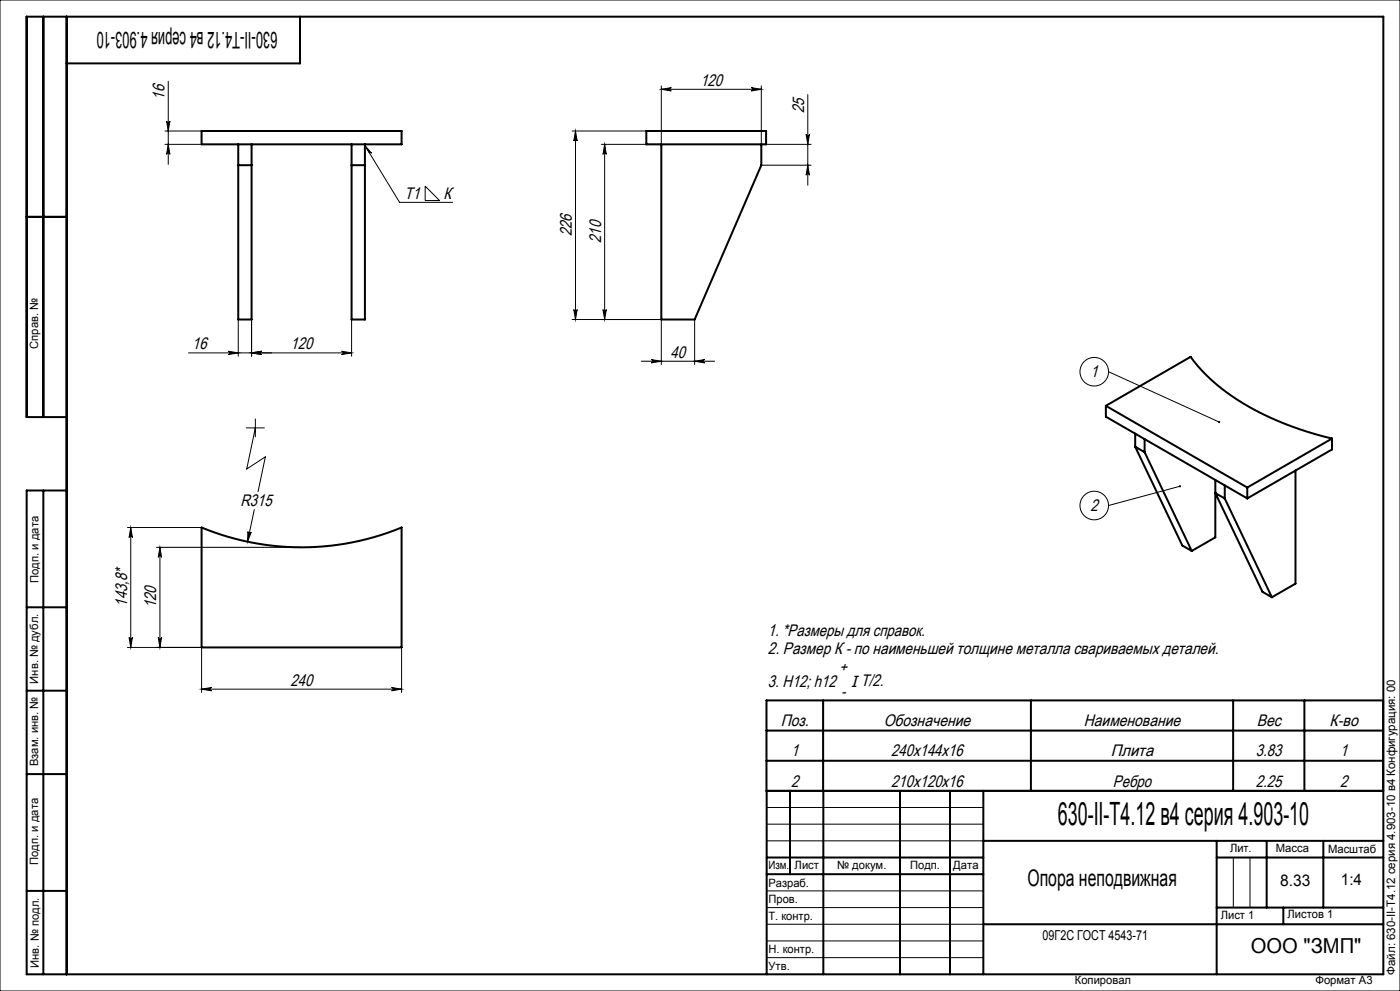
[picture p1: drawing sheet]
<svg xmlns="http://www.w3.org/2000/svg" width="420mm" height="297mm" viewBox="0 0 420 297" stroke-linecap="round" stroke-linejoin="round" font-family="sans-serif">
<g fill="none" stroke="#000" stroke-width=".3">
<path d="M0 0h420v297h-420zM49.5 39.3h11M50 36.3a.5 .5 0 0 0 .5 .4 .5 .5 0 0 0 .5-.4l-.5 3zM50.5 24.4v24.9M171.6 39.3h22.3M172.6 39.3v56.5M172.6 39.3l.5 3a.5 .5 0 0 0-.5-.5 .5 .5 0 0 0-.5 .5zM198.4 26.8l3-.5a.5 .5 0 0 0-.5 .5 .5 .5 0 0 0 .5 .5zM198.4 25.8v17.5h-18M198.4 26.8h30M225.4 26.3l3 .5-3 .5a.5 .5 0 0 0 .5-.5 .5 .5 0 0 0-.5-.5zM228.4 25.8v17.5h14.9"/>
<path d="M242.3 28.4v27.1M49.5 43.3h11M50.5 43.3l.5 3a.5 .5 0 0 0-.5-.5 .5 .5 0 0 0-.5 .5zM109.5 43.6l10.4 17h15.9M109.5 43.6l2 2.3-.7-.1zM127.5 55.8l4.4 4.3h-4.4zM181.4 43.3l.5 3a.5 .5 0 0 0-.5-.5 .5 .5 0 0 0-.5 .5zM181.4 43.3v52.5M228.4 49.5h14.9M241.8 40.3a.5 .5 0 0 0 .5 .4 .5 .5 0 0 0 .5-.4l-.5 3zM242.3 49.5l.5 3a.5 .5 0 0 0-.5-.5 .5 .5 0 0 0-.5 .5zM71.5 95.8v11"/>
<path d="M75.5 95.8v11M105.5 95.8v11M171.6 95.8h26.8v13.5M172.1 92.8a.5 .5 0 0 0 .5 .4 .5 .5 0 0 0 .5-.4l-.5 3zM180.9 92.8a.5 .5 0 0 0 .5 .4 .5 .5 0 0 0 .5-.4l-.5 3zM208.4 95.8v13.5M56.6 105.8h48.9M68.5 105.3l3 .5-3 .5a.5 .5 0 0 0 .5-.5 .5 .5 0 0 0-.5-.5zM75.5 105.8l3-.5a.5 .5 0 0 0-.5 .5 .5 .5 0 0 0 .5 .5zM102.5 105.3l3 .5-3 .5a.5 .5 0 0 0 .4-.5 .5 .5 0 0 0-.4-.5zM192.4 108.3h22M195.4 107.8l3 .5-3 .5a.5 .5 0 0 0 .5-.5 .5 .5 0 0 0-.5-.5z"/>
<path d="M208.4 108.3l3-.5a.5 .5 0 0 0-.5 .5 .5 .5 0 0 0 .5 .5zM332.6 111.4l33.2 15.1M73.9 128.2h5.4M76.6 128.2l-2.6 12.4 5.6-3.7-2.2 10.4M76.6 125.5v5.4M38.2 158.1h22.3M39.2 158.1l.5 3a.5 .5 0 0 0-.5-.5 .5 .5 0 0 0-.5 .5zM39.2 158.1v35.9M74.4 159.3a.5 .5 0 0 0 .4 .6 .5 .5 0 0 0 .6-.4l-1.1 2.8zM76.3 152.7l-2 9.6M354 145.7l-21.4 5.8M47 164h43.5"/>
<path d="M48 164l.5 3a.5 .5 0 0 0-.5-.4 .5 .5 0 0 0-.5 .4zM48 164v30M38.2 194h22.3v13.5M38.7 191a.5 .5 0 0 0 .5 .5 .5 .5 0 0 0 .5-.5l-.5 3zM47.5 191a.5 .5 0 0 0 .5 .5 .5 .5 0 0 0 .5-.5l-.5 3zM120.5 194v13.5M60.5 206.5l3-.5a.5 .5 0 0 0-.5 .5 .5 .5 0 0 0 .5 .5zM60.5 206.5h60M117.5 206l3 .5-3 .5a.5 .5 0 0 0 .5-.5 .5 .5 0 0 0-.5-.5zM230 242h65M230 247h65M230 252h65"/>
<path d="M370 257v15M375 257v15M230 267h65M230 272h65M230 277h65M230 282h65M230 287h65"/>
<circle cx="328.3" cy="111.4" r="4.3"/>
<circle cx="328.3" cy="151.5" r="4.3"/>
</g>
<g fill="none" stroke="#000" stroke-width=".6">
<path d="M13 5v120M20 5v287M90 5v14h-70M60.5 39.3h60v4h-60zM193.9 39.3h35.9v4h-35.9zM71.5 49.5h4M71.5 43.3v52.5h4v-52.5M105.5 43.3v52.5h4v-52.5M105.5 49.5h4M198.4 43.3v52.5h10l20-46.3v-6.2M8 65h12M20 125h-12v-120h407v287h-407v-145h12"/>
<path d="M331.8 121.6l25.4-14.7a61.1 61.1 0 0 0 26.1 19.2l9.1 3.3 7.2 2M331.8 121.6v3.3l42.4 24.5M331.8 121.6l42.4 24.5M340.6 133.9l2.8 1.6M340.6 133.9l14.1 29.6 2.8 1.6M340.6 130v3.9M343.4 135.5l14.1 29.6M343.4 131.6v3.9M399.6 131.4l-25.4 14.7M399.6 131.4v3.3l-25.4 14.7M13 147v145M60.5 158.1a78.7 78.7 0 0 0 60 0v35.9h-60z"/>
<path d="M364.6 143.8v17.2l-7.1 4.1M367.4 149.4l14.2 29.6M367.4 145.5v3.9M367.4 149.4l-2.8-1.6 14.1 29.6 2.9 1.6M374.2 146.1v3.3M388.6 141v33.9l-7 4.1M8 182h12M8 207h12M229.9 219h185M246.9 209.9v27.1M309.3 209.9v27.1M369.9 209.9v27.1"/>
<path d="M391.3 209.9v27.1M414.9 209.9h-185v27.1h185M8 232h12M229.9 228h185M237 237v25M247 237v55M270 237v55M285 237v55M295 237v55M415 237h-185v55M230 257h65M295 252h120"/>
<path d="M365 252v40M365 257h50M380 252v20M397 252v20M8 267h12M230 262h65M295 277h120M365 272h50M385 272v5"/>
</g>
<g fill="#000">
<path d="M50 36.3a.5 .5 0 0 0 .5 .4 .5 .5 0 0 0 .5-.4l-.5 3zM50.5 43.3l.5 3a.5 .5 0 0 0-.5-.5 .5 .5 0 0 0-.5 .5zM172.6 39.3l.5 3a.5 .5 0 0 0-.5-.5 .5 .5 0 0 0-.5 .5zM172.1 92.8a.5 .5 0 0 0 .5 .4 .5 .5 0 0 0 .5-.4l-.5 3zM241.8 40.3a.5 .5 0 0 0 .5 .4 .5 .5 0 0 0 .5-.4l-.5 3zM242.3 49.5l.5 3a.5 .5 0 0 0-.5-.5 .5 .5 0 0 0-.5 .5z"/>
<path d="M75.5 105.8l3-.5a.5 .5 0 0 0-.5 .5 .5 .5 0 0 0 .5 .5zM68.5 105.3l3 .5-3 .5a.5 .5 0 0 0 .5-.5 .5 .5 0 0 0-.5-.5zM208.4 108.3l3-.5a.5 .5 0 0 0-.5 .5 .5 .5 0 0 0 .5 .5zM195.4 107.8l3 .5-3 .5a.5 .5 0 0 0 .5-.5 .5 .5 0 0 0-.5-.5z"/>
<path d="M75.5 105.8l3-.5a.5 .5 0 0 0-.5 .5 .5 .5 0 0 0 .5 .5zM102.5 105.3l3 .5-3 .5a.5 .5 0 0 0 .4-.5 .5 .5 0 0 0-.4-.5zM74.4 159.3l-.1 3 1.1-2.8a.5 .5 0 0 1-.6 .4 .5 .5 0 0 1-.4-.6zM198.4 26.8l3-.5a.5 .5 0 0 0-.5 .5 .5 .5 0 0 0 .5 .5zM225.4 26.3l3 .5-3 .5a.5 .5 0 0 0 .5-.5 .5 .5 0 0 0-.5-.5z"/>
<path d="M365.5 126.2v.5l.5 .1 .1-.2-.3-.1 .3 .1-.1-.4zM353.8 145.5a.33 .33 0 0 0 .1 .5 .33 .33 0 0 0 .4-.4l-.3 .1 .3-.1-.2-.2zM109.5 43.6l2 2.3-.7-.1z"/>
<path d="M38.7 191a.5 .5 0 0 0 .5 .5 .5 .5 0 0 0 .5-.5l-.5 3zM39.2 158.1l.5 3a.5 .5 0 0 0-.5-.5 .5 .5 0 0 0-.5 .5zM47.5 191a.5 .5 0 0 0 .5 .5 .5 .5 0 0 0 .5-.5l-.5 3zM48 164l.5 3a.5 .5 0 0 0-.5-.4 .5 .5 0 0 0-.5 .4zM180.9 92.8a.5 .5 0 0 0 .5 .4 .5 .5 0 0 0 .5-.4l-.5 3zM181.4 43.3l.5 3a.5 .5 0 0 0-.5-.5 .5 .5 0 0 0-.5 .5z"/>
<path d="M60.5 206.5l3-.5a.5 .5 0 0 0-.5 .5 .5 .5 0 0 0 .5 .5zM117.5 206l3 .5-3 .5a.5 .5 0 0 0 .5-.5 .5 .5 0 0 0-.5-.5z"/>
</g>
<text font-size="9.6" x="317.3" y="247.3">630-II-Т4.12 в4 серия 4.903-10</text>
<g font-size="6.9">
<text x="83.2" y="9.6" transform="rotate(-180 83.2 9.6)">630-II-Т4.12 в4 серия 4.903-10</text>
<text x="308.2" y="265.6">Опора неподвижная</text>
</g>
<text font-size="6.2" x="375.2" y="285.5">ООО &quot;ЗМП&quot;</text>
<g font-size="5">
<text x="49.4" y="29.8" transform="rotate(-90 49.4 29.8)">16</text>
<text x="210.1" y="25.7">120</text>
<text x="241.3" y="33.8" transform="rotate(-90 241.3 33.8)">25</text>
<text x="121.4" y="59.6">Т1</text>
<text x="133" y="59.6">К</text>
<text x="171.6" y="70.8" transform="rotate(-90 171.6 70.8)">226</text>
<text x="180.3" y="72.8" transform="rotate(-90 180.3 72.8)">210</text>
<text x="57.7" y="104.7">16</text>
<text x="87.2" y="104.7">120</text>
<text x="201.2" y="107.2">40</text>
<text x="327.2" y="113">1</text>
<text x="72.1" y="151.6">R315</text>
<text x="327.2" y="153.1">2</text>
<text x="38.1" y="181.8" transform="rotate(-90 38.1 181.8)">143,8*</text>
<text x="46.9" y="182.3" transform="rotate(-90 46.9 182.3)">120</text>
<text x="230.4" y="190.5">1. *Размеры для справок.</text>
<text x="230.4" y="196">2. Размер К - по наименьшей толщине металла свариваемых деталей.</text>
<text x="251.9" y="201.5">+</text>
<text x="87.2" y="205.5">240</text>
<text x="230.4" y="205.7">3. H12; h12</text>
<text x="252.3" y="209">-</text>
<text x="234.3" y="217.7">Поз.</text>
<text x="265.1" y="217.7">Обозначение</text>
<text x="325.2" y="217.7">Наименование</text>
<text x="377" y="217.7">Вес</text>
<text x="398.9" y="217.7">К-во</text>
<text x="237.3" y="226.7">1</text>
<text x="267.4" y="226.7">240х144х16</text>
<text x="333.2" y="226.7">Плита</text>
<text x="376.8" y="226.7">3.83</text>
<text x="402" y="226.7">1</text>
<text x="237.3" y="235.7">2</text>
<text x="267.4" y="235.7">210х120х16</text>
<text x="333.9" y="235.7">Ребро</text>
<text x="376.8" y="235.7">2.25</text>
<text x="402" y="235.7">2</text>
</g>
<g font-size="4.8">
<text x="384" y="265.6">8.33</text>
<text x="402.3" y="265.3">1:4</text>
</g>
<text font-size="4.7" x="255.3" y="205.8">I T/2.</text>
<text font-size="4.1" x="312.8" y="281.6">09Г2С ГОСТ 4543-71</text>
<text font-size="3.5" x="418.6" y="292.1" transform="rotate(-90 418.6 292.1)">Файл: 630-II-Т4.12 серия 4.903-10 в4 Конфигурация: 00</text>
<g font-size="3.4">
<text x="11.5" y="104.5" transform="rotate(-90 11.5 104.5)">Справ. №</text>
<text x="11.6" y="174.7" transform="rotate(-90 11.6 174.7)">Подп. и дата</text>
<text x="11.4" y="204.9" transform="rotate(-90 11.4 204.9)">Инв. № дубл.</text>
<text x="11.4" y="229.6" transform="rotate(-90 11.4 229.6)">Взам. инв. №</text>
<text x="369" y="255.5">Лит.</text>
<text x="382.8" y="255.5">Масса</text>
<text x="398.4" y="255.6">Масштаб</text>
<text x="11.4" y="259.2" transform="rotate(-90 11.4 259.2)">Подп. и дата</text>
<text x="230.5" y="260.5">Изм.</text>
<text x="238.4" y="260.4">Лист</text>
<text x="251.1" y="260.4">№ докум.</text>
<text x="273" y="260.4">Подп.</text>
<text x="286" y="260.4">Дата</text>
<text x="230.5" y="265.7">Разраб.</text>
<text x="230.5" y="275.7">Т. контр.</text>
<text x="230.6" y="270.7">Пров.</text>
<text x="366.2" y="275.3">Лист 1</text>
<text x="386.3" y="275.2">Листов 1</text>
<text x="230.6" y="285.7">Н. контр.</text>
<text x="11.6" y="290" transform="rotate(-90 11.6 290)">Инв. № подл.</text>
<text x="230.6" y="290.7">Утв.</text>
<text x="322.5" y="295">Копировал</text>
<text x="394.6" y="295">Формат А3</text>
</g>
</svg>
